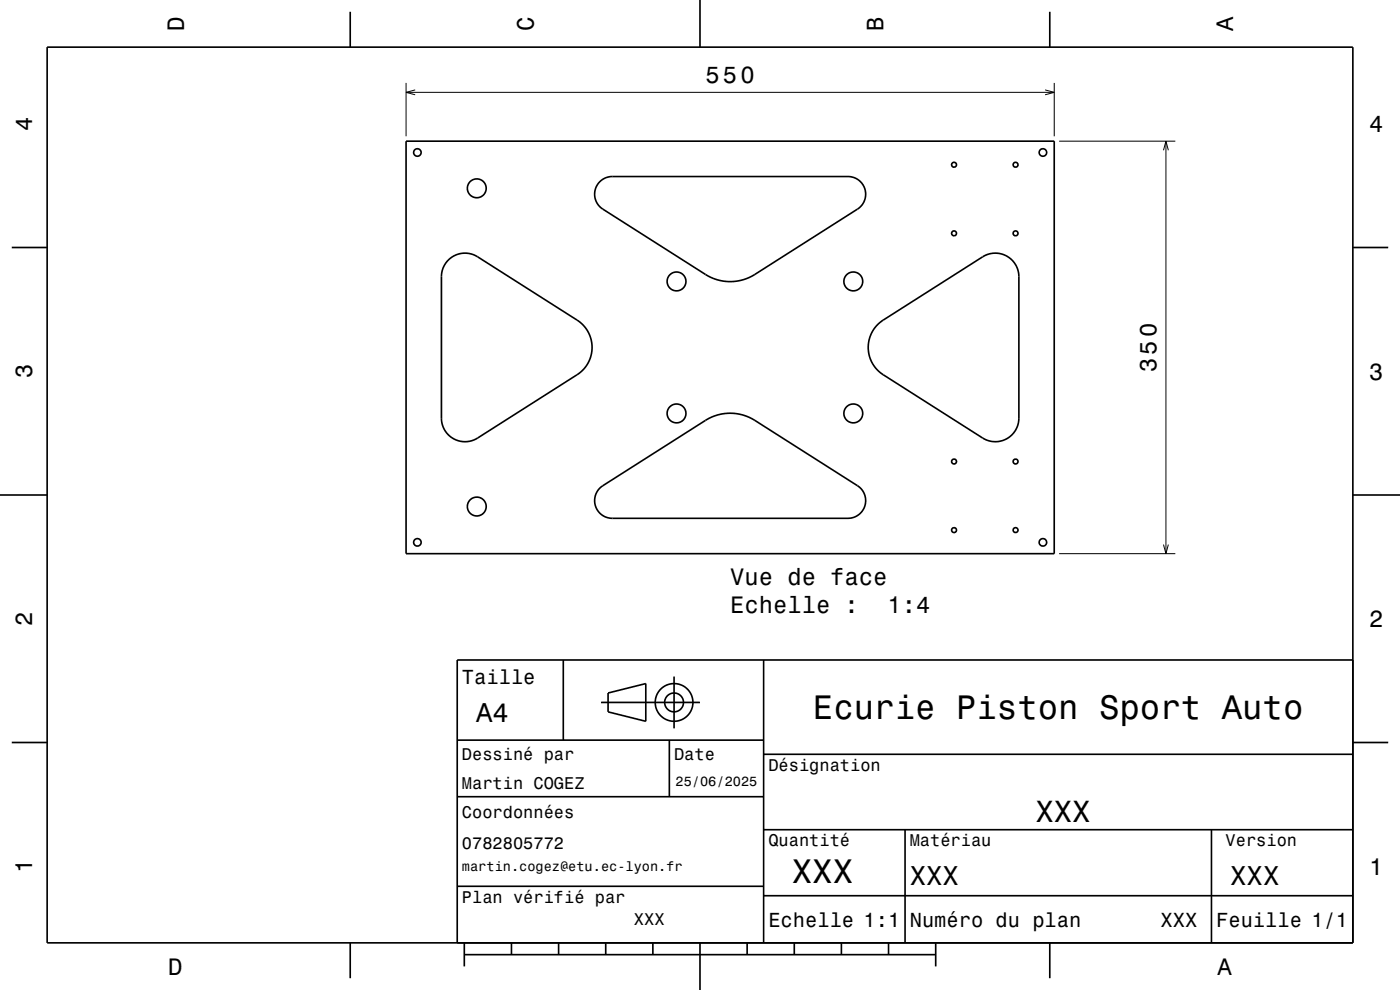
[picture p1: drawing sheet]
<svg xmlns="http://www.w3.org/2000/svg" width="297mm" height="210mm" viewBox="0 0 297 210" stroke-linecap="round" stroke-linejoin="round" font-family="sans-serif">
<path d="M86.1 17.6v11.3M86.1 19.6h137.5M88.1 19.1l-2 .5 2 .5M221.7 19.1l1.9 .5-1.9 .5M223.6 17.6v11.3M224.7 29.9h24.6M246.8 31.9l.5-2 .6 2M247.3 29.9v87.5M224.7 117.4h24.6M246.8 115.5l.5 1.9 .6-1.9" fill="none" stroke="#000" stroke-width=".21"/>
<g fill="none" stroke="#000" stroke-width=".35">
<path d="M10 10h277v190h-277zM74.3 2.5v7.5M148.5 0v10M222.7 2.5v7.5M86.1 29.9h137.5v87.5h-137.5zM127.2 38.6l1.2-.9 1.5-.3h50a3.7 3.7 0 0 1 3.6 2.7 3.7 3.7 0 0 1-1.6 4.3l-21.7 13.8a9.8 9.8 0 0 1-10.6 0l-21.7-13.8a3.7 3.7 0 0 1-.7-5.8zM2.5 52.5h7.5M95.1 55.2a5 5 0 0 1 6.2-.7l21.1 13.4a6.9 6.9 0 0 1 0 11.6l-21.1 13.4a5 5 0 0 1-7.7-4.2v-30a5 5 0 0 1 1.5-3.5zM287 52.5h7.5M186.2 68.8l1.2-.9 21.1-13.4a5 5 0 0 1 7.6 4.2v30a5 5 0 0 1-7.6 4.2l-21.1-13.4a6.9 6.9 0 0 1-1.2-10.7zM0 105h10M127.3 103.5l22.3-14.3a9.8 9.8 0 0 1 10.6 0l21.7 13.8a3.8 3.8 0 0 1 1.6 4.2 3.8 3.8 0 0 1-3.6 2.7h-50a3.8 3.8 0 0 1-3.5-2.3 3.8 3.8 0 0 1 .9-4.1z"/>
<path d="M287 105h10M119.5 140v17M162 140v60M287 140h-190v60M2.5 157.5h7.5M97 157h65M127.5 149h21M129 147l8-2v8l-8-2zM142 157v12M143 143.5v11M287 157.5h7.5M97 169h65"/>
<path d="M162 176h125M162 160h125M192 176v24M257 176v24M97 188h65M162 190h125M74.3 200v7.5M98.5 202.5h100M98.5 200v5M108.5 200v2.5M118.5 200v2.5M128.5 200v2.5"/>
<path d="M138.5 200v2.5M148.5 200v10M158.5 200v2.5M168.5 200v2.5M178.5 200v2.5M188.5 200v2.5M198.5 200v5M222.7 200v7.5"/>
<circle cx="88.5" cy="32.3" r=".8"/>
<circle cx="101.1" cy="39.9" r="2"/>
<circle cx="202.4" cy="34.9" r=".52"/>
<circle cx="215.4" cy="34.9" r=".52"/>
<circle cx="221.2" cy="32.3" r=".8"/>
<circle cx="143.5" cy="59.7" r="2"/>
<circle cx="181" cy="59.7" r="2"/>
<circle cx="202.4" cy="49.5" r=".52"/>
<circle cx="215.4" cy="49.5" r=".52"/>
<circle cx="143.5" cy="87.7" r="2"/>
<circle cx="181" cy="87.7" r="2"/>
<circle cx="202.4" cy="97.9" r=".52"/>
<circle cx="215.4" cy="97.9" r=".52"/>
<circle cx="88.5" cy="115" r=".8"/>
<circle cx="101.1" cy="107.4" r="2"/>
<circle cx="202.4" cy="112.4" r=".52"/>
<circle cx="215.4" cy="112.4" r=".52"/>
<circle cx="221.2" cy="115" r=".8"/>
<circle cx="143" cy="149" r="2"/>
<circle cx="143" cy="149" r="4"/>
</g>
<g font-size="7.2">
<text x="172.5" y="152.6">Ecurie Piston Sport Auto</text>
<text x="168" y="187.3">XXX</text>
</g>
<text font-size="6.5" x="219.6" y="174.5">XXX</text>
<g font-size="5.8">
<text x="101" y="153.1">A4</text>
<text x="193" y="187.6">XXX</text>
<text x="261" y="187.6">XXX</text>
</g>
<g font-size="5">
<text x="39" y="6.5" transform="rotate(-90 39 6.5)">D</text>
<text x="113.2" y="6.5" transform="rotate(-90 113.2 6.5)">C</text>
<text x="187.4" y="6.5" transform="rotate(-90 187.4 6.5)">B</text>
<text x="261.6" y="6.5" transform="rotate(-90 261.6 6.5)">A</text>
<text x="149.6" y="17.6">550</text>
<text x="6.8" y="27.8" transform="rotate(-90 6.8 27.8)">4</text>
<text x="290.5" y="28.1">4</text>
<text x="6.8" y="80.3" transform="rotate(-90 6.8 80.3)">3</text>
<text x="245.3" y="79" transform="rotate(-90 245.3 79)">350</text>
<text x="290.5" y="80.6">3</text>
<text x="154.9" y="124.1">Vue de face</text>
<text x="154.9" y="130.1">Echelle :</text>
<text x="188.3" y="130.1">1:4</text>
<text x="6.8" y="132.8" transform="rotate(-90 6.8 132.8)">2</text>
<text x="290.5" y="133.1">2</text>
<text x="6.8" y="185.3" transform="rotate(-90 6.8 185.3)">1</text>
<text x="290.5" y="185.6">1</text>
<text x="35.7" y="206.8">D</text>
<text x="258.3" y="206.8">A</text>
</g>
<g font-size="4.3">
<text x="98" y="145.2">Taille</text>
<text x="163" y="196.6">Echelle 1:1</text>
<text x="193" y="196.6">Numéro du plan</text>
<text x="246.2" y="196.6">XXX</text>
<text x="258" y="196.6">Feuille 1/1</text>
</g>
<g font-size="3.6">
<text x="98" y="161.3">Dessiné par</text>
<text x="143" y="161.3">Date</text>
<text x="98" y="167.5">Martin COGEZ</text>
<text x="163" y="163.5">Désignation</text>
<text x="98" y="173.5">Coordonnées</text>
<text x="163" y="179.5">Quantité</text>
<text x="193" y="179.5">Matériau</text>
<text x="260" y="179.5">Version</text>
<text x="98" y="180.2">0782805772</text>
<text x="98" y="191.5">Plan vérifié par</text>
<text x="134.5" y="196.3">XXX</text>
</g>
<g font-size="2.9">
<text x="143.3" y="166.8">25/06/2025</text>
<text x="98" y="184.8">martin.cogez@etu.ec-lyon.fr</text>
</g>
</svg>
